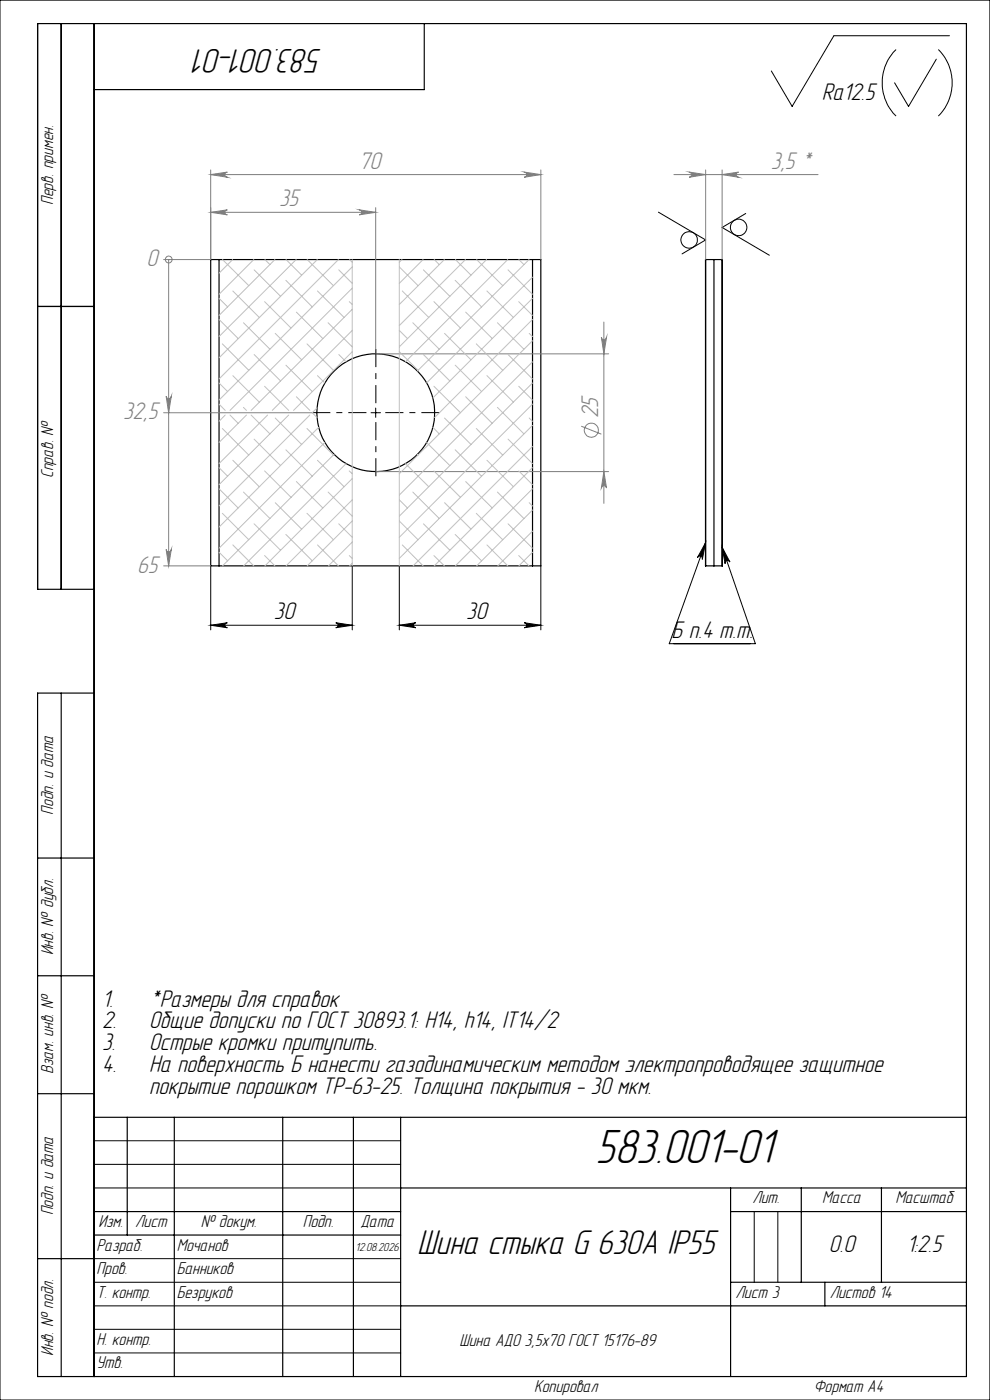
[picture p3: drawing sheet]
<svg xmlns="http://www.w3.org/2000/svg" width="210mm" height="297mm" viewBox="0 0 210 297" stroke-linecap="round" stroke-linejoin="round" font-family="sans-serif">
<g fill="none" stroke="#000" stroke-width=".25">
<path d="M13 5v120M20 5v287M90 5v14h-70M46.5 55.1h-1.8v64.9h1.8M46.5 55.1v64.9M46.5 55.1h66.5M113 55.1h1.7v64.9h-1.7M113 55.1v64.9M149.7 55.1h1.7M149.7 55.1v64.9M151.4 55.1h1.8M151.4 55.1v64.9"/>
<path d="M153.2 55.1v64.9M8 65h12M20 125h-12v-120h197v287h-197v-145h12M46.5 120h66.5M149.7 120h1.7M151.4 120h1.8M13 147v145M8 182h12M8 207h12M8 232h12M20 237h185M27 237v25"/>
<path d="M37 237v55M60 237v55M75 237v55M85 237v55M20 257h65M85 252h120M155 252v40M155 257h50M170 252v20M187 252v20M8 267h12M20 262h65"/>
<path d="M85 277h120M155 272h50M175 272v5"/>
<circle cx="79.7" cy="87.5" r="12.5"/>
</g>
<g fill="none" stroke="#808080" stroke-width=".21">
<path d="M44.7 37l3.5-.5a.55 .55 0 0 0-.5 .6 .55 .55 0 0 0 .5 .5zM44.7 36.1v18.9l-10 .1M44.7 37h70M111.2 36.5l3.5 .5-3.5 .6a.55 .55 0 0 0 .5-.5 .55 .55 0 0 0-.5-.6zM114.7 36.1v18.9M142.9 37h30.6M146.2 36.5l3.5 .5-3.5 .6a.55 .55 0 0 0 .5-.5 .55 .55 0 0 0-.5-.6zM149.7 36.1v18.9M153.2 37l3.5-.5a.55 .55 0 0 0-.5 .6 .55 .55 0 0 0 .5 .5zM153.2 36.1v18.9M35.8 55.1h.1M35.8 55.1v64.9"/>
<path d="M44.7 45l3.5-.5a.53 .53 0 0 0-.5 .5 .53 .53 0 0 0 .5 .6zM44.7 45h35M76.2 44.5l3.5 .5-3.5 .6a.53 .53 0 0 0 .5-.6 .53 .53 0 0 0-.5-.5zM79.7 44.1v29.9M79.7 75.1h49.4M127.6 71.5a.55 .55 0 0 0 .5 .6 .55 .55 0 0 0 .6-.6l-.6 3.6zM128.1 68.3v38.5M34.7 87.6h31.5M35.2 84.1a.55 .55 0 0 0 .6 .5 .55 .55 0 0 0 .5-.5l-.5 3.5zM123.3 90.4l4.3 1.7M35.2 116.6a.55 .55 0 0 0 .6 .5 .55 .55 0 0 0 .5-.5l-.5 3.4zM79.7 100h49.4"/>
<path d="M128.1 100l.6 3.5a.55 .55 0 0 0-.6-.5 .55 .55 0 0 0-.5 .5zM34.7 120h10"/>
<circle cx="35.8" cy="55.1" r=".72"/>
<circle cx="125.4" cy="91.3" r="1.48"/>
</g>
<g fill="none" stroke="#000" stroke-width=".21">
<path d="M0 0h210v297h-210zM190.1 10.5a10 10 0 0 0 0 14.1M198.6 12.6l-5.9 10-2.9-5M199 10.5a10 10 0 0 1 0 14.1M201.4 7.6h-24.5l-8.9 15-4.4-7.5M139.7 45l10 5.9-5 3M158.2 45.3l-5 3 10 5.8M78.7 87.6h2M79.7 86.6v1.9M149.6 115.2l-.6 3.5a.55 .55 0 0 0-.4-.7 .55 .55 0 0 0-.6 .3zM149.6 115.2l-7.6 21.4h18.2l-7-20.5M153.2 116.1l1.6 3.1a.54 .54 0 0 0-.6-.3 .54 .54 0 0 0-.4 .7z"/>
<path d="M44.7 132.6l3.5-.5a.53 .53 0 0 0-.5 .5 .53 .53 0 0 0 .5 .6zM44.7 120v13.6M44.7 132.6h30M71.2 132.1l3.5 .5-3.5 .6a.53 .53 0 0 0 .5-.6 .53 .53 0 0 0-.5-.5zM74.7 120v13.6M84.7 132.6l3.5-.5a.53 .53 0 0 0-.5 .5 .53 .53 0 0 0 .5 .6zM84.7 132.6h30M84.7 120v13.6M111.2 132.1l3.5 .5-3.5 .6a.53 .53 0 0 0 .5-.6 .53 .53 0 0 0-.5-.5zM114.7 120v13.6M20 242h65M20 247h65"/>
<path d="M20 252h65M160 257v15M165 257v15M20 267h65M20 272h65M20 277h65M20 282h65M20 287h65"/>
<circle cx="146.2" cy="50.9" r="1.76"/>
<circle cx="156.7" cy="48.2" r="1.75"/>
</g>
<path d="M77.7 87.5h-11.5M79.7 85.5v-11.5M79.7 89.5v11.5M81.7 87.5h11.5" fill="none" stroke="#000" stroke-width=".21" stroke-dasharray="15.2 1.3 1.3 1.3" stroke-dashoffset="11.4" stroke-linecap="butt"/>
<g fill="none" stroke="#c0c0c0" stroke-width=".21">
<path d="M47.2 55.1l5.6 5.5M49.4 55.1l-2.9 2.9M53.8 55.1l-7.3 7.3M53.9 57.3l5.6 5.6M56.2 55.1l1.1 1M58.3 55.1l-11.8 11.8M60.6 59.5l5.7 5.6M60.7 55.1l3.3 3.3M62.8 55.1l-16.3 16.3M65.2 55.1l5.5 5.5M67.3 55.1l-20.8 20.8M71.8 55.1l-25.3 25.3"/>
<path d="M71.9 57.3l2.8 2.8M74.2 55.1l.5 .5M74.7 55.1v64.9M74.7 56.6l-28.2 28.3M84.7 55.1v64.9M84.7 56.6l4 4M85.3 55.1l-.6 .5M89.7 55.1l-5 5M89.8 57.3l5.6 5.6M92.1 55.1l1.1 1M94.3 55.1l-9.6 9.5M96.6 59.5l5.6 5.6"/>
<path d="M96.6 55.1l3.3 3.3M98.7 55.1l-14 14M101.1 55.1l5.5 5.5M103.2 55.1l-18.5 18.5M107.7 55.1l-21.7 21.7M107.8 57.3l5.2 5.1M110.1 55.1l1 1M112.2 55.1l-23.7 23.6M113 58.8l-22.5 22.4M46.5 67.8l4 4M46.5 63.3l1.8 1.8M47.2 73l5.6 5.6"/>
<path d="M49.4 79.7l5.6 5.6M49.4 61.7l5.6 5.6M51.6 68.5l5.7 5.6M53.9 75.2l5.6 5.6M56.1 64l5.6 5.6M58.4 70.7l5.6 5.6M60.6 77.5l5.7 5.6M62.9 66.2l5.6 5.6M65.1 73l5.6 5.6M67.3 79.7l1.6 1.5M67.3 61.7l5.7 5.6M69.6 68.5l5.1 5.1"/>
<path d="M71.9 75.2l1.5 1.6M74.1 64l.6 .6M74.7 61.1l-25.9 26M74.7 65.6l-21.4 21.5M74.7 70.1l-17 17M74.7 74.6l-12.4 12.5M84.7 70.1l1.7 1.7M84.7 74.6l4 4M85.3 61.7l5.6 5.6M87.6 68.5l5.6 5.6M89.8 75.2l5.6 5.6M92 64l5.7 5.6"/>
<path d="M94.3 70.7l5.6 5.6M96.6 77.5l5.6 5.6M98.8 66.2l5.6 5.6M101 73l5.6 5.6M103.3 79.7l5.6 5.6M103.3 61.7l5.6 5.6M105.5 68.5l5.6 5.6M107.8 75.2l5.2 5.2M110 64l3 2.9M112.3 70.7l.7 .7M113 63.3l-21.2 21.1M113 67.8l-20.8 20.8"/>
<path d="M113 76.8l-28.3 28.2M113 72.3l-28.3 28.2M46.5 99.2l1.8 1.8M46.5 81.2l1.8 1.9M46.5 85.7l1.3 1.4M47.2 90.9l5.6 5.7M47.8 88l-1.3 1.4M48.8 88l1.7 1.8M49.4 97.6l5.6 5.7M51.6 86.4l.7 .7M52.3 88l-5.8 5.9M53.3 88l4 4"/>
<path d="M53.9 93.2l5.6 5.6M56.1 99.9l5.6 5.6M56.1 81.9l5.1 5.2M56.8 88l-10.3 10.4M58.4 88.7l5.6 5.6M60.6 95.4l5.7 5.6M61.2 88l-14.7 14.8M62.9 84.2l2.8 2.9M65.1 90.9l5.6 5.7M65.7 88l-19.2 19.3M66.2 87.5l1 1.1M67.2 86.5l-1 1.1"/>
<path d="M67.3 97.6l5.7 5.7M67.6 90.7l-21.1 21.1M68.9 93.9l-22.4 22.4M70.9 96.4l-23.7 23.6M73.4 98.4l-21.7 21.6M74.1 99.9l.6 .6M86 98.4l4.9 4.9M88.5 96.4l.2 .2M90.5 93.9l4.9 4.9M91.8 90.7l1.4 1.3M92 99.9l5.7 5.6M92 81.9l5.7 5.7"/>
<path d="M94.3 88.7l5.6 5.6M96.6 95.4l5.6 5.6M98.8 84.2l5.6 5.6M101 90.9l5.6 5.7M103.3 97.6l5.6 5.7M105.5 86.4l5.6 5.6M107.8 93.2l5.2 5.2M110 99.9l3 2.9M110 81.9l3 3M112.3 88.7l.7 .7M113 81.2l-28.3 28.3M113 85.7l-28.3 28.3"/>
<path d="M113 90.2l-28.3 28.3M113 94.7l-25.4 25.3M113 99.2l-20.9 20.8M46.5 117.2l1.8 1.8M46.5 103.7l4 4.1M47.2 108.9l5.6 5.6M49.4 115.6l4.4 4.4M51.6 104.4l5.7 5.6M53.9 111.1l5.6 5.6M56.1 117.9l2.2 2.1M58.4 106.6l5.6 5.7M60.6 113.4l5.7 5.6"/>
<path d="M62.9 102.2l5.6 5.6M65.1 108.9l5.6 5.6M67.3 115.6l4.5 4.4M69.6 104.4l5.1 5.1M71.9 111.1l2.8 2.9M74.1 117.9l.6 .6M74.7 101.5l-18.5 18.5M74.7 106l-14 14M74.7 110.5l-9.5 9.5M74.7 115l-5 5M74.7 119.5l-.5 .5M84.7 110.5l4 4"/>
<path d="M84.7 106l1.7 1.8M85.3 115.6l4.4 4.4M87.6 104.4l5.6 5.6M89.8 111.1l5.6 5.6M92 117.9l2.3 2.1M94.3 106.6l5.6 5.7M96.6 113.4l5.6 5.6M98.8 102.2l5.6 5.6M101 108.9l5.6 5.6M103.3 115.6l4.4 4.4M105.5 104.4l5.6 5.6M107.8 111.1l5.2 5.2"/>
<path d="M110 117.9l2.2 2.1M112.3 106.6l.7 .7M113 103.7l-16.4 16.3M113 108.2l-11.9 11.8M113 112.7l-7.4 7.3M113 117.2l-2.9 2.8"/>
</g>
<path d="M153.2 116.1l1.6 3.1a.54 .54 0 0 0-.6-.3 .54 .54 0 0 0-.4 .7zM149.6 115.2l-.6 3.5a.55 .55 0 0 0-.4-.7 .55 .55 0 0 0-.6 .3z" fill="#000"/>
<g fill="#808080">
<path d="M76.2 44.5l3.5 .5-3.5 .6a.53 .53 0 0 0 .5-.6 .53 .53 0 0 0-.5-.5zM44.7 45l3.5-.5a.53 .53 0 0 0-.5 .5 .53 .53 0 0 0 .5 .6z"/>
<path d="M44.7 37l3.5-.5a.55 .55 0 0 0-.5 .6 .55 .55 0 0 0 .5 .5zM111.2 36.5l3.5 .5-3.5 .6a.55 .55 0 0 0 .5-.5 .55 .55 0 0 0-.5-.6zM146.2 36.5l3.5 .5-3.5 .6a.55 .55 0 0 0 .5-.5 .55 .55 0 0 0-.5-.6zM153.2 37l3.5-.5a.55 .55 0 0 0-.5 .6 .55 .55 0 0 0 .5 .5z"/>
<path d="M127.6 71.5a.55 .55 0 0 0 .5 .6 .55 .55 0 0 0 .6-.6l-.6 3.6zM128.1 100l.6 3.5a.55 .55 0 0 0-.6-.5 .55 .55 0 0 0-.5 .5z"/>
</g>
<path d="M44.7 132.6l3.5-.5a.53 .53 0 0 0-.5 .5 .53 .53 0 0 0 .5 .6zM71.2 132.1l3.5 .5-3.5 .6a.53 .53 0 0 0 .5-.6 .53 .53 0 0 0-.5-.5zM84.7 132.6l3.5-.5a.53 .53 0 0 0-.5 .5 .53 .53 0 0 0 .5 .6zM111.2 132.1l3.5 .5-3.5 .6a.53 .53 0 0 0 .5-.6 .53 .53 0 0 0-.5-.5z" fill="#000"/>
<path d="M35.2 84.1a.55 .55 0 0 0 .6 .5 .55 .55 0 0 0 .5-.5l-.5 3.5zM35.2 116.6a.55 .55 0 0 0 .6 .5 .55 .55 0 0 0 .5-.5l-.5 3.4z" fill="#808080"/>
<text font-size="10.5" x="126.3" y="246.7">583.001-01</text>
<g font-size="7.5">
<text x="68.3" y="10.5" transform="rotate(-180 68.3 10.5)">583.001-01</text>
<text x="88.5" y="266.1">Шина стыка G 630А IP55</text>
</g>
<g font-size="5.3">
<text x="174.4" y="21.3">Ra12.5</text>
<text x="58.1" y="131.4">30</text>
<text x="98.9" y="131.4">30</text>
<text x="142.5" y="135.3">Б п.4 т.т.</text>
<text x="21.6" y="213.5">1.</text>
<text x="31.6" y="213.5">*Размеры для справок</text>
<text x="21.6" y="218.1">2.</text>
<text x="31.6" y="218.1">Общие допуски по ГОСТ 30893.1: H14, h14, IT14/2</text>
<text x="21.6" y="222.8">3.</text>
<text x="21.6" y="227.4">4.</text>
<text x="31.6" y="222.8">Острые кромки притупить.</text>
<text x="31.6" y="227.4">На поверхность Б нанести газодинамическим методом электропроводящее защитное</text>
<text x="31.6" y="232">покрытие порошком ТР-63-25. Толщина покрытия - 30 мкм.</text>
<text x="175.8" y="265.6">0.0</text>
<text x="192.3" y="265.6">1:2.5</text>
</g>
<g font-size="5.3" fill="#808080">
<text x="76.1" y="35.8">70</text>
<text x="163.5" y="35.8">3,5 *</text>
<text x="59.2" y="43.8">35</text>
<text x="31.1" y="56.5">0</text>
<text x="26.1" y="89">32,5</text>
<text x="126.9" y="88.8" transform="rotate(-90 126.9 88.8)">25</text>
<text x="29.1" y="121.5">65</text>
</g>
<g font-size="3.8">
<text x="11.2" y="43.5" transform="rotate(-90 11.2 43.5)">Перв. примен.</text>
<text x="11.3" y="101.4" transform="rotate(-90 11.3 101.4)">Справ. №</text>
<text x="11.2" y="172.8" transform="rotate(-90 11.2 172.8)">Подп. и дата</text>
<text x="11.3" y="202.7" transform="rotate(-90 11.3 202.7)">Инв. № дубл.</text>
<text x="11.2" y="227.8" transform="rotate(-90 11.2 227.8)">Взам. инв. №</text>
<text x="11.2" y="257.8" transform="rotate(-90 11.2 257.8)">Подп. и дата</text>
<text x="159.6" y="255.2">Лит.</text>
<text x="174.4" y="255.2">Масса</text>
<text x="189.9" y="255.2">Масштаб</text>
<text x="20.9" y="260.3">Изм.</text>
<text x="28.7" y="260.3">Лист</text>
<text x="42.6" y="260.3">№ докум.</text>
<text x="64.2" y="260.3">Подп.</text>
<text x="76.5" y="260.3">Дата</text>
<text x="20.5" y="265.3">Разраб.</text>
<text x="37.5" y="265.4">Мочанов</text>
<text x="20.5" y="275.3">Т. контр.</text>
<text x="20.5" y="270.2">Пров.</text>
<text x="37.5" y="270.4">Банников</text>
<text x="37.5" y="275.4">Безруков</text>
<text x="156" y="275.3">Лист 3</text>
<text x="176" y="275.3">Листов 14</text>
<text x="11.3" y="287.7" transform="rotate(-90 11.3 287.7)">Инв. № подл.</text>
<text x="20.5" y="285.2">Н. контр.</text>
<text x="97.5" y="285.5">Шина АДО 3,5х70 ГОСТ 15176-89</text>
<text x="20.5" y="290.2">Утв.</text>
<text x="113.3" y="295.3">Копировал</text>
<text x="172.6" y="295.3">Формат А4</text>
</g>
<text font-size="2.6" x="75.4" y="265.4">12.08.2026</text>
</svg>
